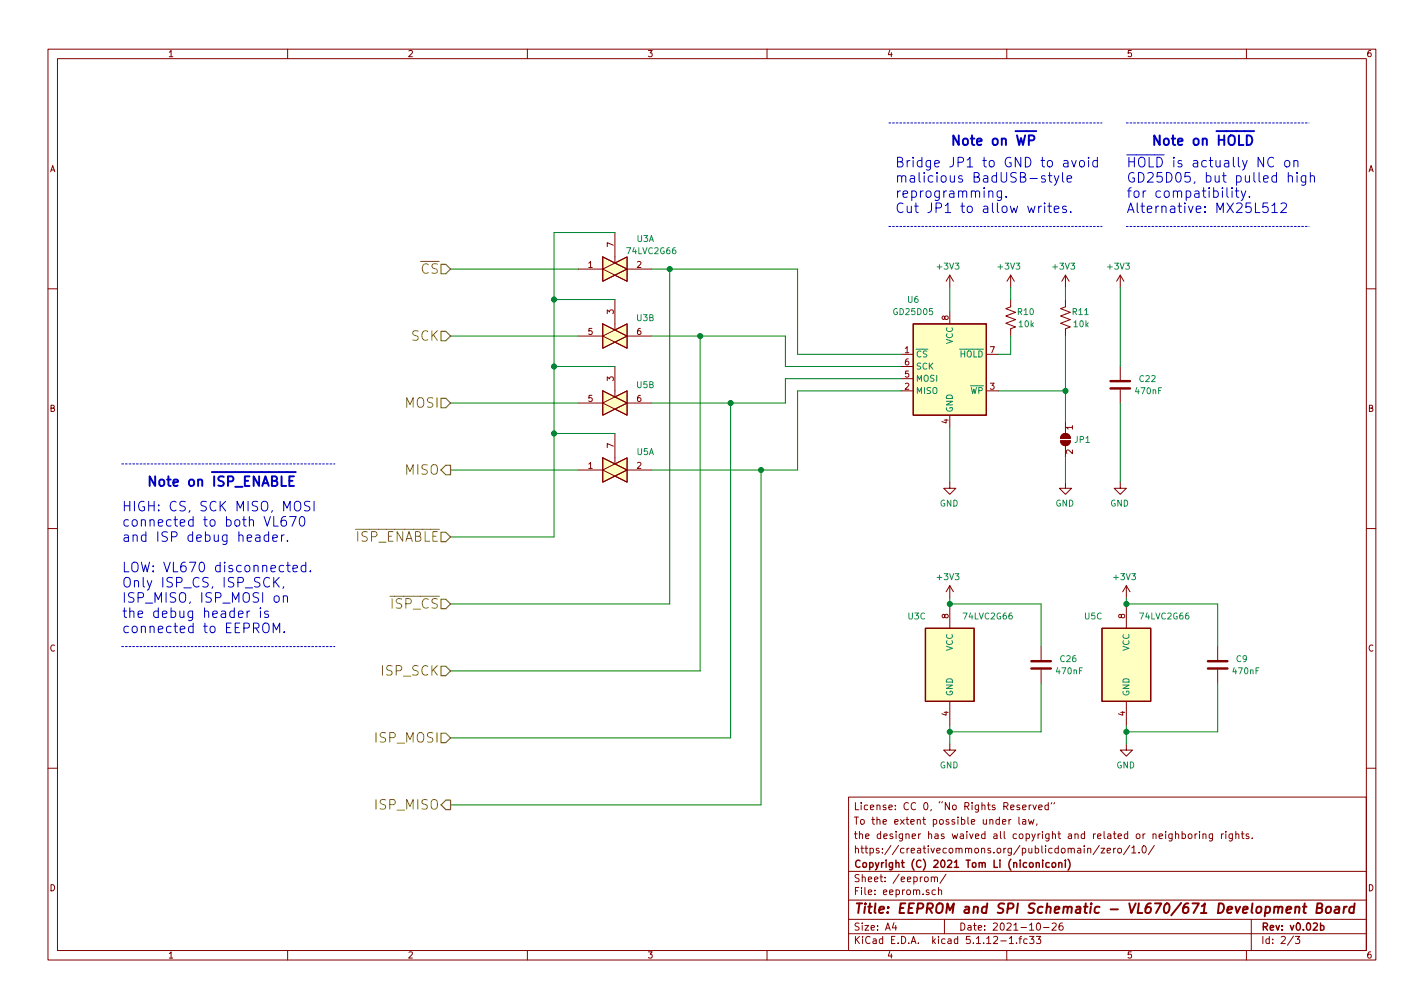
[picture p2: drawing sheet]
EESchema Schematic File Version 4
EELAYER 30 0
EELAYER END
$Descr A4 11693 8268
encoding utf-8
Sheet 2 3
Title "EEPROM and SPI Schematic - VL670/671 Development Board"
Date "2021-10-26"
Rev "v0.02b"
Comp "Copyright (C) 2021 Tom Li (niconiconi)"
Comment1 "https://creativecommons.org/publicdomain/zero/1.0/"
Comment2 "the designer has waived all copyright and related or neighboring rights."
Comment3 "To the extent possible under law,"
Comment4 "License: CC 0, “No Rights Reserved”"
$EndDescr
$Comp
L vl670:25LCxxx U?
U 1 1
P 7800 2950
AR Path="/61456C68" Ref="U?"  Part="1" 
AR Path="/60B512DF/61456C68" Ref="U6"  Part="1" 
F 0 "U6" H 8100 3450 50  0000 C CNN
F 1 "GD25D05" H 8100 3350 50  0000 C CNN
F 2 "Package_SO:SOIC-8_3.9x4.9mm_P1.27mm" H 7800 2950 50  0001 C CNN
F 3 "http://www.ti.com/lit/ds/symlink/cd4016b.pdf" H 7800 2950 50  0001 C CNN
	1    7800 2950
	-1   0    0    -1  
$EndComp
$Comp
L power:GND #PWR?
U 1 1
P 7800 3950
AR Path="/61456C6E" Ref="#PWR?"  Part="1" 
AR Path="/60B512DF/61456C6E" Ref="#PWR0139"  Part="1" 
F 0 "#PWR0139" H 7800 3700 50  0001 C CNN
F 1 "GND" H 7805 3777 50  0000 C CNN
F 2 "" H 7800 3950 50  0001 C CNN
F 3 "" H 7800 3950 50  0001 C CNN
	1    7800 3950
	-1   0    0    -1  
$EndComp
$Comp
L power:+3V3 #PWR?
U 1 1
P 7800 2350
AR Path="/61456C75" Ref="#PWR?"  Part="1" 
AR Path="/60B512DF/61456C75" Ref="#PWR0140"  Part="1" 
F 0 "#PWR0140" H 7800 2200 50  0001 C CNN
F 1 "+3V3" H 7815 2523 50  0000 C CNN
F 2 "" H 7800 2350 50  0001 C CNN
F 3 "" H 7800 2350 50  0001 C CNN
	1    7800 2350
	-1   0    0    -1  
$EndComp
Wire Wire Line
	7800 2350 7800 2550
$Comp
L Device:R_US R?
U 1 1
P 8300 2600
AR Path="/61456C7C" Ref="R?"  Part="1" 
AR Path="/60B512DF/61456C7C" Ref="R10"  Part="1" 
F 0 "R10" H 8100 2650 50  0000 L CNN
F 1 "10k" H 8100 2550 50  0000 L CNN
F 2 "Resistor_SMD:R_0603_1608Metric_Pad0.98x0.95mm_HandSolder" V 8340 2590 50  0001 C CNN
F 3 "~" H 8300 2600 50  0001 C CNN
	1    8300 2600
	-1   0    0    -1  
$EndComp
Wire Wire Line
	8300 2750 8300 2900
Wire Wire Line
	8300 2900 8200 2900
$Comp
L power:+3V3 #PWR?
U 1 1
P 8300 2350
AR Path="/61456C84" Ref="#PWR?"  Part="1" 
AR Path="/60B512DF/61456C84" Ref="#PWR0141"  Part="1" 
F 0 "#PWR0141" H 8300 2200 50  0001 C CNN
F 1 "+3V3" H 8315 2523 50  0000 C CNN
F 2 "" H 8300 2350 50  0001 C CNN
F 3 "" H 8300 2350 50  0001 C CNN
	1    8300 2350
	-1   0    0    -1  
$EndComp
Wire Wire Line
	8300 2350 8300 2450
$Comp
L power:GND #PWR?
U 1 1
P 8750 3950
AR Path="/61456C94" Ref="#PWR?"  Part="1" 
AR Path="/60B512DF/61456C94" Ref="#PWR0142"  Part="1" 
F 0 "#PWR0142" H 8750 3700 50  0001 C CNN
F 1 "GND" H 8755 3777 50  0000 C CNN
F 2 "" H 8750 3950 50  0001 C CNN
F 3 "" H 8750 3950 50  0001 C CNN
	1    8750 3950
	-1   0    0    -1  
$EndComp
$Comp
L Device:C C?
U 1 1
P 9200 3150
AR Path="/61456C9A" Ref="C?"  Part="1" 
AR Path="/60B512DF/61456C9A" Ref="C22"  Part="1" 
F 0 "C22" H 8900 3200 50  0000 L CNN
F 1 "470nF" H 8850 3100 50  0000 L CNN
F 2 "Capacitor_SMD:C_0603_1608Metric_Pad1.08x0.95mm_HandSolder" H 9238 3000 50  0001 C CNN
F 3 "~" H 9200 3150 50  0001 C CNN
	1    9200 3150
	-1   0    0    -1  
$EndComp
$Comp
L power:GND #PWR?
U 1 1
P 9200 3950
AR Path="/61456CA1" Ref="#PWR?"  Part="1" 
AR Path="/60B512DF/61456CA1" Ref="#PWR0143"  Part="1" 
F 0 "#PWR0143" H 9200 3700 50  0001 C CNN
F 1 "GND" H 9205 3777 50  0000 C CNN
F 2 "" H 9200 3950 50  0001 C CNN
F 3 "" H 9200 3950 50  0001 C CNN
	1    9200 3950
	-1   0    0    -1  
$EndComp
$Comp
L power:+3V3 #PWR?
U 1 1
P 9200 2350
AR Path="/61456CA8" Ref="#PWR?"  Part="1" 
AR Path="/60B512DF/61456CA8" Ref="#PWR0144"  Part="1" 
F 0 "#PWR0144" H 9200 2200 50  0001 C CNN
F 1 "+3V3" H 9215 2523 50  0000 C CNN
F 2 "" H 9200 2350 50  0001 C CNN
F 3 "" H 9200 2350 50  0001 C CNN
	1    9200 2350
	-1   0    0    -1  
$EndComp
Wire Wire Line
	6450 2750 6450 3000
Wire Wire Line
	6450 3300 6450 3100
Wire Wire Line
	6550 2200 6550 2900
Wire Wire Line
	6550 3850 6550 3200
Text Notes 1000 5200 0    79   ~ 0
HIGH: CS, SCK MISO, MOSI\nconnected to both VL670\nand ISP debug header.\n\nLOW: VL670 disconnected.\nOnly ISP_CS, ISP_SCK,\nISP_MISO, ISP_MOSI on\nthe debug header is\nconnected to EEPROM.
Wire Wire Line
	6550 2900 7400 2900
Wire Wire Line
	6450 3000 7400 3000
Wire Wire Line
	6450 3100 7400 3100
Wire Wire Line
	6550 3200 7400 3200
Text HLabel 3700 6600 0    79   Output ~ 0
ISP_MISO
Text HLabel 3700 6050 0    79   Input ~ 0
ISP_MOSI
Text HLabel 3700 5500 0    79   Input ~ 0
ISP_SCK
Text HLabel 3700 4950 0    79   Input ~ 0
~ISP_CS
Text HLabel 3700 3850 0    79   Output ~ 0
MISO
Text HLabel 3700 3300 0    79   Input ~ 0
MOSI
Text HLabel 3700 2750 0    79   Input ~ 0
SCK
Text HLabel 3700 2200 0    79   Input ~ 0
~CS
Wire Wire Line
	3700 2200 4750 2200
Wire Wire Line
	3700 2750 4750 2750
Wire Wire Line
	3700 3300 4750 3300
Wire Wire Line
	3700 3850 4750 3850
Wire Wire Line
	5350 2200 5500 2200
Connection ~ 5500 2200
Wire Wire Line
	5500 2200 6550 2200
Wire Wire Line
	5350 3300 6000 3300
Wire Wire Line
	5350 3850 6250 3850
Connection ~ 6000 3300
Wire Wire Line
	6000 3300 6450 3300
Connection ~ 6250 3850
Wire Wire Line
	6250 3850 6550 3850
Wire Wire Line
	4550 1900 5050 1900
Text Notes 1200 4000 0    79   ~ 16
Note on ~ISP_ENABLE
Wire Notes Line
	1000 3800 2750 3800
Wire Notes Line
	1000 5300 2750 5300
Text Notes 7350 1750 0    79   ~ 0
Bridge JP1 to GND to avoid\nmalicious BadUSB-style\nreprogramming.\nCut JP1 to allow writes.
Text Notes 7800 1200 0    79   ~ 16
Note on ~WP
Wire Notes Line
	7300 1000 9050 1000
Wire Notes Line
	7300 1850 9050 1850
Wire Wire Line
	5500 2200 5500 4950
Wire Wire Line
	5750 2750 6450 2750
Wire Wire Line
	5350 2750 5750 2750
Connection ~ 5750 2750
Wire Wire Line
	5750 2750 5750 5500
Wire Wire Line
	6000 3300 6000 6050
Wire Wire Line
	6250 3850 6250 6600
$Comp
L Device:R_US R?
U 1 1
P 8750 2600
AR Path="/607E550A" Ref="R?"  Part="1" 
AR Path="/60B512DF/607E550A" Ref="R11"  Part="1" 
F 0 "R11" H 8550 2650 50  0000 L CNN
F 1 "10k" H 8550 2550 50  0000 L CNN
F 2 "Resistor_SMD:R_0603_1608Metric_Pad0.98x0.95mm_HandSolder" V 8790 2590 50  0001 C CNN
F 3 "~" H 8750 2600 50  0001 C CNN
	1    8750 2600
	-1   0    0    -1  
$EndComp
Wire Wire Line
	8750 2350 8750 2450
Wire Wire Line
	8750 2750 8750 3200
$Comp
L power:+3V3 #PWR?
U 1 1
P 8750 2350
AR Path="/60825CA1" Ref="#PWR?"  Part="1" 
AR Path="/60B512DF/60825CA1" Ref="#PWR0147"  Part="1" 
F 0 "#PWR0147" H 8750 2200 50  0001 C CNN
F 1 "+3V3" H 8765 2523 50  0000 C CNN
F 2 "" H 8750 2350 50  0001 C CNN
F 3 "" H 8750 2350 50  0001 C CNN
	1    8750 2350
	-1   0    0    -1  
$EndComp
Connection ~ 8750 3200
Wire Wire Line
	7800 3500 7800 3950
Wire Wire Line
	9200 3300 9200 3950
Wire Wire Line
	9200 2350 9200 3000
Wire Wire Line
	8200 3200 8750 3200
$Comp
L Jumper:SolderJumper_2_Open JP1
U 1 1
P 8750 3600
F 0 "JP1" V 8750 3668 50  0000 L CNN
F 1 "SolderJumper_2_Open" V 8795 3668 50  0001 L CNN
F 2 "Jumper:SolderJumper-2_P1.3mm_Open_RoundedPad1.0x1.5mm" H 8750 3600 50  0001 C CNN
F 3 "~" H 8750 3600 50  0001 C CNN
	1    8750 3600
	0    1    1    0   
$EndComp
Wire Wire Line
	8750 3750 8750 3950
Wire Wire Line
	8750 3200 8750 3450
Text HLabel 3700 4400 0    79   Input ~ 0
~ISP_ENABLE
$Comp
L power:+3V3 #PWR?
U 1 1
P 7800 4900
AR Path="/607CC1E5" Ref="#PWR?"  Part="1" 
AR Path="/60B512DF/607CC1E5" Ref="#PWR0161"  Part="1" 
F 0 "#PWR0161" H 7800 4750 50  0001 C CNN
F 1 "+3V3" H 7815 5073 50  0000 C CNN
F 2 "" H 7800 4900 50  0001 C CNN
F 3 "" H 7800 4900 50  0001 C CNN
	1    7800 4900
	-1   0    0    -1  
$EndComp
Wire Wire Line
	7800 4900 7800 4950
$Comp
L power:GND #PWR?
U 1 1
P 7800 6100
AR Path="/607CC42C" Ref="#PWR?"  Part="1" 
AR Path="/60B512DF/607CC42C" Ref="#PWR0162"  Part="1" 
F 0 "#PWR0162" H 7800 5850 50  0001 C CNN
F 1 "GND" H 7805 5927 50  0000 C CNN
F 2 "" H 7800 6100 50  0001 C CNN
F 3 "" H 7800 6100 50  0001 C CNN
	1    7800 6100
	-1   0    0    -1  
$EndComp
Wire Wire Line
	7800 5950 7800 6000
$Comp
L Device:C C?
U 1 1
P 8550 5450
AR Path="/607CC437" Ref="C?"  Part="1" 
AR Path="/60B512DF/607CC437" Ref="C26"  Part="1" 
F 0 "C26" H 8250 5500 50  0000 L CNN
F 1 "470nF" H 8200 5400 50  0000 L CNN
F 2 "Capacitor_SMD:C_0603_1608Metric_Pad1.08x0.95mm_HandSolder" H 8588 5300 50  0001 C CNN
F 3 "~" H 8550 5450 50  0001 C CNN
	1    8550 5450
	-1   0    0    -1  
$EndComp
Wire Wire Line
	8550 5600 8550 6000
Wire Wire Line
	7800 6000 8550 6000
Connection ~ 7800 6000
Wire Wire Line
	7800 6000 7800 6100
Wire Wire Line
	7800 4950 8550 4950
Wire Wire Line
	8550 4950 8550 5300
Wire Wire Line
	5050 3550 4550 3550
Connection ~ 4550 3550
Wire Wire Line
	4550 3550 4550 4400
Wire Wire Line
	3700 4400 4550 4400
Wire Wire Line
	3700 4950 5500 4950
Wire Wire Line
	3700 5500 5750 5500
Wire Wire Line
	3700 6050 6000 6050
Wire Wire Line
	3700 6600 6250 6600
$Comp
L vl670:74LVC2G66 U3
U 2 1
P 5050 2750
F 0 "U3" H 5300 2900 50  0000 C CNN
F 1 "74LVC2G66" H 5350 2900 50  0001 C CNN
F 2 "Package_SO:VSSOP-8_2.4x2.1mm_P0.5mm" H 4200 3500 50  0001 C CNN
F 3 "https://assets.nexperia.com/documents/data-sheet/74LVC2G66.pdf" H 4200 3500 50  0001 C CNN
	2    5050 2750
	1    0    0    -1  
$EndComp
$Comp
L vl670:74LVC2G66 U5
U 1 1
P 5050 3850
F 0 "U5" H 5300 4000 50  0000 C CNN
F 1 "74LVC2G66" H 5350 4000 50  0001 C CNN
F 2 "Package_SO:VSSOP-8_2.4x2.1mm_P0.5mm" H 4200 4600 50  0001 C CNN
F 3 "https://assets.nexperia.com/documents/data-sheet/74LVC2G66.pdf" H 4200 4600 50  0001 C CNN
	1    5050 3850
	1    0    0    -1  
$EndComp
$Comp
L vl670:74LVC2G66 U5
U 2 1
P 5050 3300
F 0 "U5" H 5300 3450 50  0000 C CNN
F 1 "74LVC2G66" H 5350 3450 50  0001 C CNN
F 2 "Package_SO:VSSOP-8_2.4x2.1mm_P0.5mm" H 4200 4050 50  0001 C CNN
F 3 "https://assets.nexperia.com/documents/data-sheet/74LVC2G66.pdf" H 4200 4050 50  0001 C CNN
	2    5050 3300
	1    0    0    -1  
$EndComp
$Comp
L vl670:74LVC2G66 U3
U 3 1
P 7800 5450
F 0 "U3" H 7450 5850 50  0000 L CNN
F 1 "74LVC2G66" H 7900 5850 50  0000 L CNN
F 2 "Package_SO:VSSOP-8_2.4x2.1mm_P0.5mm" H 6950 6200 50  0001 C CNN
F 3 "https://assets.nexperia.com/documents/data-sheet/74LVC2G66.pdf" H 6950 6200 50  0001 C CNN
	3    7800 5450
	1    0    0    -1  
$EndComp
Connection ~ 7800 4950
$Comp
L power:+3V3 #PWR?
U 1 1
P 9250 4900
AR Path="/61B1087D" Ref="#PWR?"  Part="1" 
AR Path="/60B512DF/61B1087D" Ref="#PWR0171"  Part="1" 
F 0 "#PWR0171" H 9250 4750 50  0001 C CNN
F 1 "+3V3" H 9265 5073 50  0000 C CNN
F 2 "" H 9250 4900 50  0001 C CNN
F 3 "" H 9250 4900 50  0001 C CNN
	1    9250 4900
	-1   0    0    -1  
$EndComp
Wire Wire Line
	9250 4900 9250 4950
$Comp
L power:GND #PWR?
U 1 1
P 9250 6100
AR Path="/61B1095C" Ref="#PWR?"  Part="1" 
AR Path="/60B512DF/61B1095C" Ref="#PWR0172"  Part="1" 
F 0 "#PWR0172" H 9250 5850 50  0001 C CNN
F 1 "GND" H 9255 5927 50  0000 C CNN
F 2 "" H 9250 6100 50  0001 C CNN
F 3 "" H 9250 6100 50  0001 C CNN
	1    9250 6100
	-1   0    0    -1  
$EndComp
Wire Wire Line
	9250 5950 9250 6000
$Comp
L Device:C C?
U 1 1
P 10000 5450
AR Path="/61B10967" Ref="C?"  Part="1" 
AR Path="/60B512DF/61B10967" Ref="C9"  Part="1" 
F 0 "C9" H 9750 5500 50  0000 L CNN
F 1 "470nF" H 9650 5400 50  0000 L CNN
F 2 "Capacitor_SMD:C_0603_1608Metric_Pad1.08x0.95mm_HandSolder" H 10038 5300 50  0001 C CNN
F 3 "~" H 10000 5450 50  0001 C CNN
	1    10000 5450
	-1   0    0    -1  
$EndComp
Wire Wire Line
	10000 5600 10000 6000
Wire Wire Line
	9250 6000 10000 6000
Connection ~ 9250 6000
Wire Wire Line
	9250 6000 9250 6100
Wire Wire Line
	9250 4950 10000 4950
Wire Wire Line
	10000 4950 10000 5300
$Comp
L vl670:74LVC2G66 U5
U 3 1
P 9250 5450
F 0 "U5" H 8900 5850 50  0000 L CNN
F 1 "74LVC2G66" H 9350 5850 50  0000 L CNN
F 2 "Package_SO:VSSOP-8_2.4x2.1mm_P0.5mm" H 8400 6200 50  0001 C CNN
F 3 "https://assets.nexperia.com/documents/data-sheet/74LVC2G66.pdf" H 8400 6200 50  0001 C CNN
	3    9250 5450
	1    0    0    -1  
$EndComp
Connection ~ 9250 4950
Wire Wire Line
	4550 3000 4550 3550
Connection ~ 4550 3000
Wire Wire Line
	5050 3000 4550 3000
$Comp
L vl670:74LVC2G66 U3
U 1 1
P 5050 2200
F 0 "U3" H 5300 2450 50  0000 C CNN
F 1 "74LVC2G66" H 5350 2350 50  0000 C CNN
F 2 "Package_SO:VSSOP-8_2.4x2.1mm_P0.5mm" H 4200 2950 50  0001 C CNN
F 3 "https://assets.nexperia.com/documents/data-sheet/74LVC2G66.pdf" H 4200 2950 50  0001 C CNN
	1    5050 2200
	1    0    0    -1  
$EndComp
Wire Wire Line
	4550 1900 4550 2450
Wire Wire Line
	4550 2450 5050 2450
Connection ~ 4550 2450
Wire Wire Line
	4550 2450 4550 3000
Text Notes 9450 1200 0    79   ~ 16
Note on ~HOLD
Text Notes 9250 1750 0    79   ~ 0
~HOLD~ is actually NC on\nGD25D05, but pulled high\nfor compatibility.\nAlternative: MX25L512
Wire Notes Line
	9250 1000 10750 1000
Wire Notes Line
	9250 1850 10750 1850
$EndSCHEMATC
